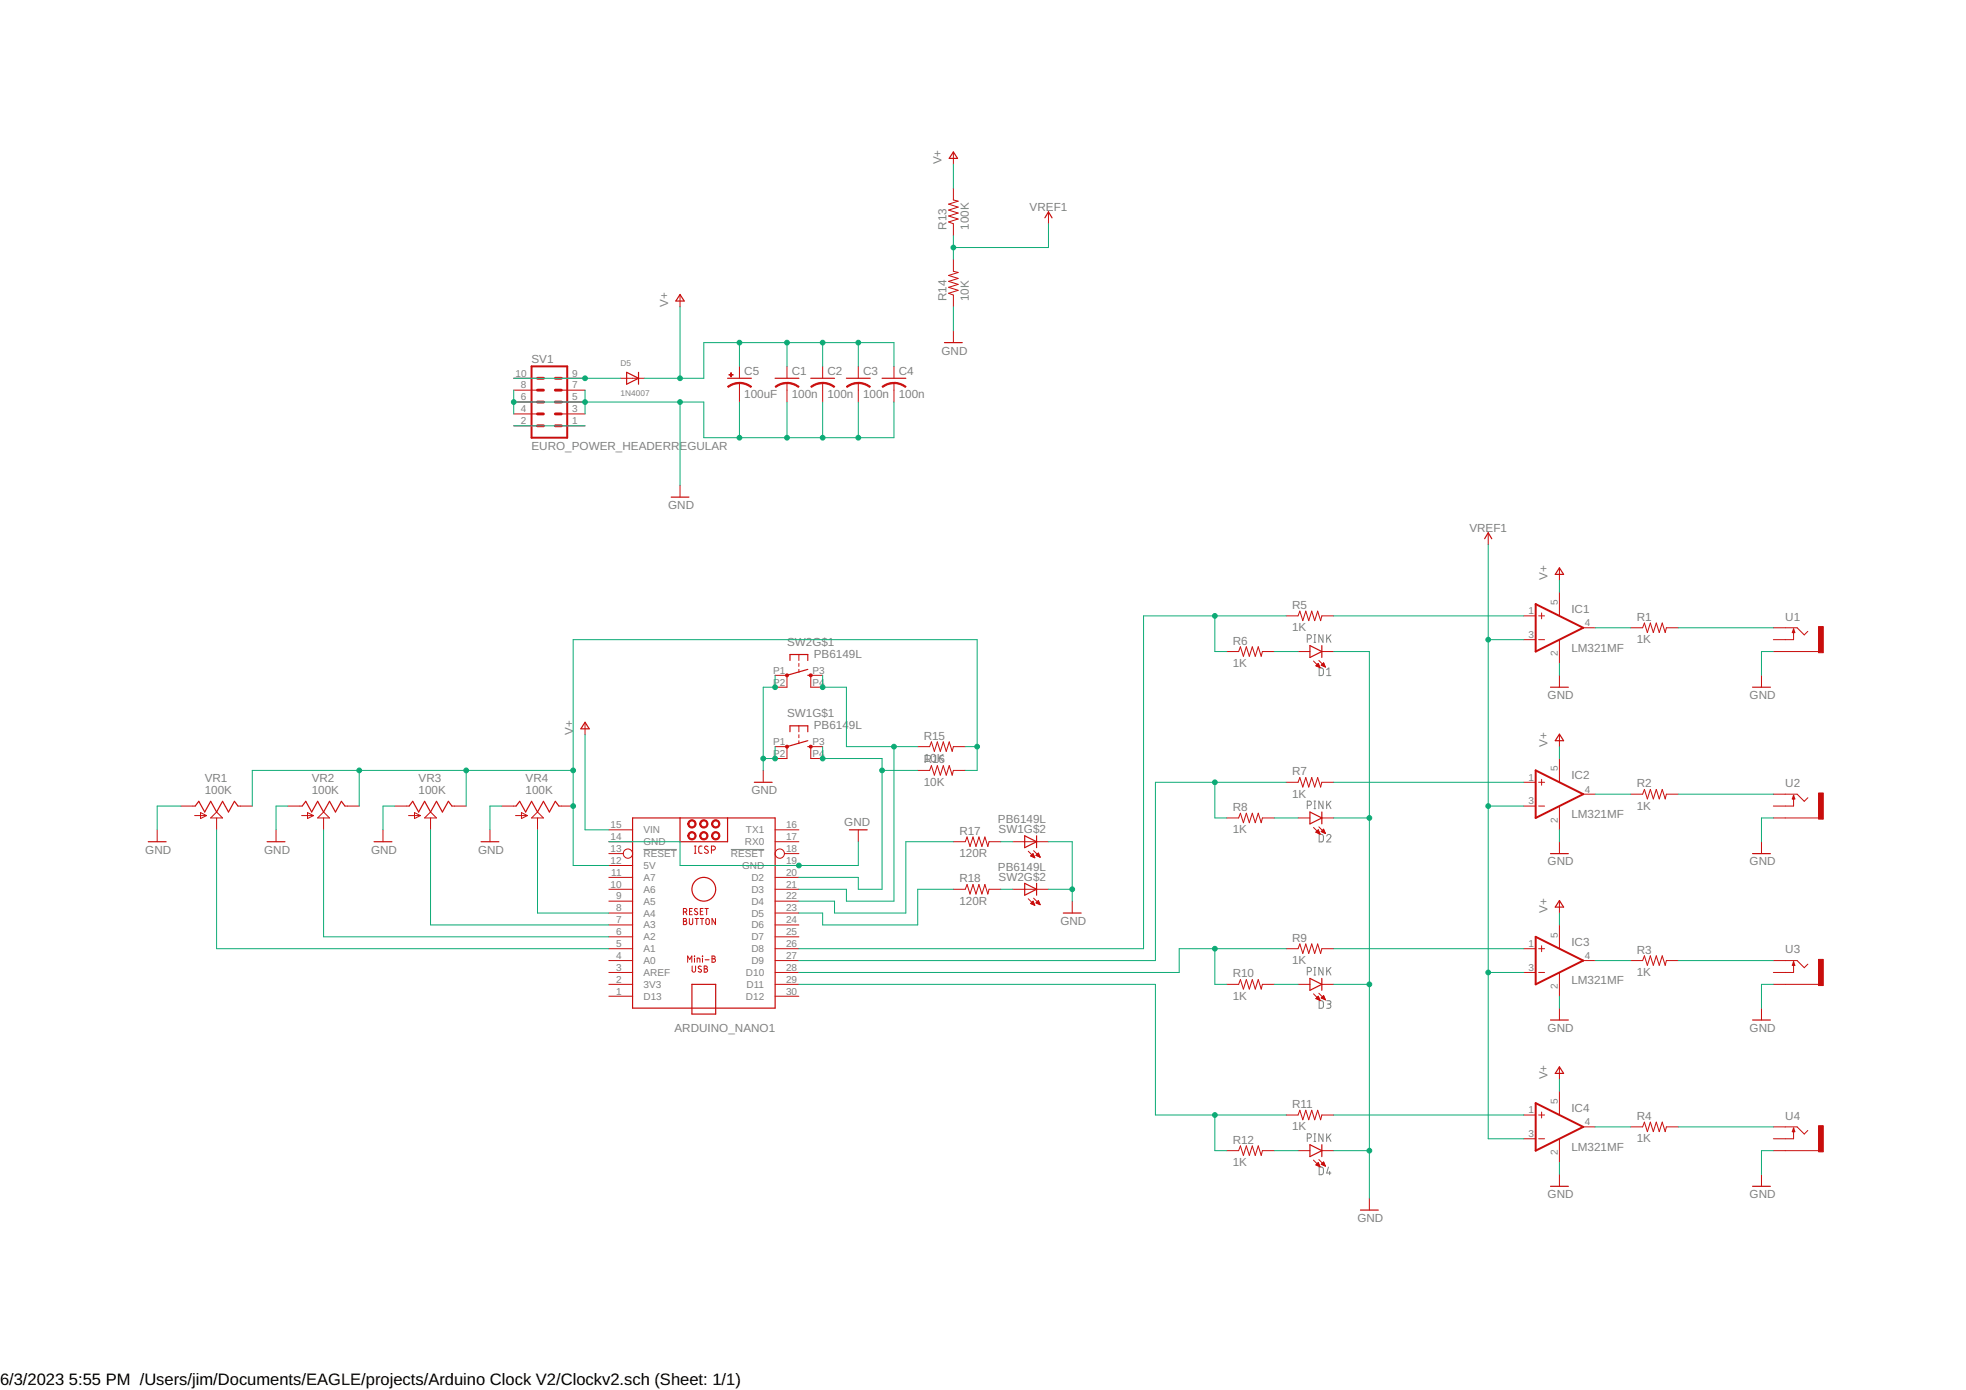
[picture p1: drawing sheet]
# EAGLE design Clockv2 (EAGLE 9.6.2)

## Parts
ARDUINO_NANO1  ARDUINO_NANO  [ARDUINO_NANO]
C1  100n  C-USC0805K  [C0805K]
C2  100n  C-USC0805K  [C0805K]
C3  100n  C-USC0805K  [C0805K]
C4  100n  C-USC0805K  [C0805K]
C5  100uF  CPOL-USB  [PANASONIC_B]
D1  PINK  LED3MM  [LED_3MM]
D2  PINK  LED3MM  [LED_3MM]
D3  PINK  LED3MM  [LED_3MM]
D4  PINK  LED3MM  [LED_3MM]
D5  1N4007  DIODESOD-123  [SOD-123]
IC1  LM321MF  [SOT23-5]
IC2  LM321MF  [SOT23-5]
IC3  LM321MF  [SOT23-5]
IC4  LM321MF  [SOT23-5]
R1  1K  R-US_R0805  [R0805]
R2  1K  R-US_R0805  [R0805]
R3  1K  R-US_R0805  [R0805]
R4  1K  R-US_R0805  [R0805]
R5  1K  R-US_R0805  [R0805]
R6  1K  R-US_R0805  [R0805]
R7  1K  R-US_R0805  [R0805]
R8  1K  R-US_R0805  [R0805]
R9  1K  R-US_R0805  [R0805]
R10  1K  R-US_R0805  [R0805]
R11  1K  R-US_R0805  [R0805]
R12  1K  R-US_R0805  [R0805]
R13  100K  R-US_R0805  [R0805]
R14  10K  R-US_R0805  [R0805]
R15  10K  R-US_R0805  [R0805]
R16  10K  R-US_R0805  [R0805]
R17  120R  R-US_R0805  [R0805]
R18  120R  R-US_R0805  [R0805]
SV1  EURO_POWER_HEADERREGULAR  [EURO_POWER_HEADER]
SW1  PB6149L  [PB6149L]
SW2  PB6149L  [PB6149L]
U1  THONKICONNNEW  [WQP-PJ301M-12_JACK]
U2  THONKICONNNEW  [WQP-PJ301M-12_JACK]
U3  THONKICONNNEW  [WQP-PJ301M-12_JACK]
U4  THONKICONNNEW  [WQP-PJ301M-12_JACK]
VR1  100K  9MM_SNAP-IN_POT_  [9MM_SNAP-IN_POT]
VR2  100K  9MM_SNAP-IN_POT_  [9MM_SNAP-IN_POT]
VR3  100K  9MM_SNAP-IN_POT_  [9MM_SNAP-IN_POT]
VR4  100K  9MM_SNAP-IN_POT_  [9MM_SNAP-IN_POT]

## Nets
GND: ARDUINO_NANO1.14(GND) ARDUINO_NANO1.19(GND) C1.2 C2.2 C3.2 C4.2 C5.- D1.K(C) D2.K(C) D3.K(C) D4.K(C) IC1.2(V-) IC2.2(V-) IC3.2(V-) IC4.2(V-) R14.1 SV1.3 SV1.4 SV1.5 SV1.6 SV1.7 SV1.8 SW1.L2(C) SW1.P1(P) SW1.P2(P1) SW2.L2(C) SW2.P1(P) SW2.P2(P1) U1.P$3_SLEEVE(SLEEVE) U2.P$3_SLEEVE(SLEEVE) U3.P$3_SLEEVE(SLEEVE) U4.P$3_SLEEVE(SLEEVE) VR1.1(A) VR2.1(A) VR3.1(A) VR4.1(A)
N$1: IC1.4(OUT) R1.1
N$2: IC2.4(OUT) R2.1
N$3: IC3.4(OUT) R3.1
N$4: IC4.4(OUT) R4.1
N$5: R1.2 U1.P$1_TIP(TIP)
N$6: R2.2 U2.P$1_TIP(TIP)
N$7: R3.2 U3.P$1_TIP(TIP)
N$8: R4.2 U4.P$1_TIP(TIP)
N$9: ARDUINO_NANO1.28(D10) R9.1 R10.1
N$10: ARDUINO_NANO1.26(D8) R5.1 R6.1
N$11: ARDUINO_NANO1.27(D9) R7.1 R8.1
N$12: ARDUINO_NANO1.29(D11) R11.1 R12.1
N$13: D1.A R6.2
N$14: ARDUINO_NANO1.12(5V) R15.2 R16.2 VR1.3(E) VR2.3(E) VR3.3(E) VR4.3(E)
N$15: ARDUINO_NANO1.20(D2) R16.1 SW1.P3(S) SW1.P4(S1)
N$16: D2.A R8.2
N$17: ARDUINO_NANO1.21(D3) R15.1 SW2.P3(S) SW2.P4(S1)
N$18: IC2.1(+IN) R7.2
N$19: IC1.1(+IN) R5.2
N$20: IC3.1(+IN) R9.2
N$21: D5.A SV1.9 SV1.10
N$22: D3.A R10.2
N$23: ARDUINO_NANO1.8(A4) VR4.2(S)
N$24: IC4.1(+IN) R11.2
N$25: D4.A R12.2
N$26: ARDUINO_NANO1.7(A3) VR3.2(S)
N$27: ARDUINO_NANO1.6(A2) VR2.2(S)
N$29: ARDUINO_NANO1.5(A1) VR1.2(S)
N$30: R17.2 SW1.L1(A)
N$31: R18.2 SW2.L1(A)
N$32: ARDUINO_NANO1.22(D4) R17.1
N$33: ARDUINO_NANO1.23(D5) R18.1
N$34: SV1.1 SV1.2
V+: ARDUINO_NANO1.15(VIN) C1.1 C2.1 C3.1 C4.1 C5.+ D5.C IC1.5(V+) IC2.5(V+) IC3.5(V+) IC4.5(V+) R13.2
VREF1: IC1.3(-IN) IC2.3(-IN) IC3.3(-IN) IC4.3(-IN) R13.1 R14.2
Unconnected: ARDUINO_NANO1.1(D13) ARDUINO_NANO1.2(3V3) ARDUINO_NANO1.3(AREF) ARDUINO_NANO1.4(A0) ARDUINO_NANO1.9(A5) ARDUINO_NANO1.10(A6) ARDUINO_NANO1.11(A7) ARDUINO_NANO1.13(!RESET) ARDUINO_NANO1.16(TX1) ARDUINO_NANO1.17(RX0) ARDUINO_NANO1.18(!RESET) ARDUINO_NANO1.24(D6) ARDUINO_NANO1.25(D7) ARDUINO_NANO1.30(D12) U1.P$2_SWITCH(SWITCH) U2.P$2_SWITCH(SWITCH) U3.P$2_SWITCH(SWITCH) U4.P$2_SWITCH(SWITCH)

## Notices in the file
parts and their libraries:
SparkFun-PowerSymbols: Licensing: Creative Commons ShareAlike 4.0 International - https://creativecommons.org/licenses/by-sa/4.0
